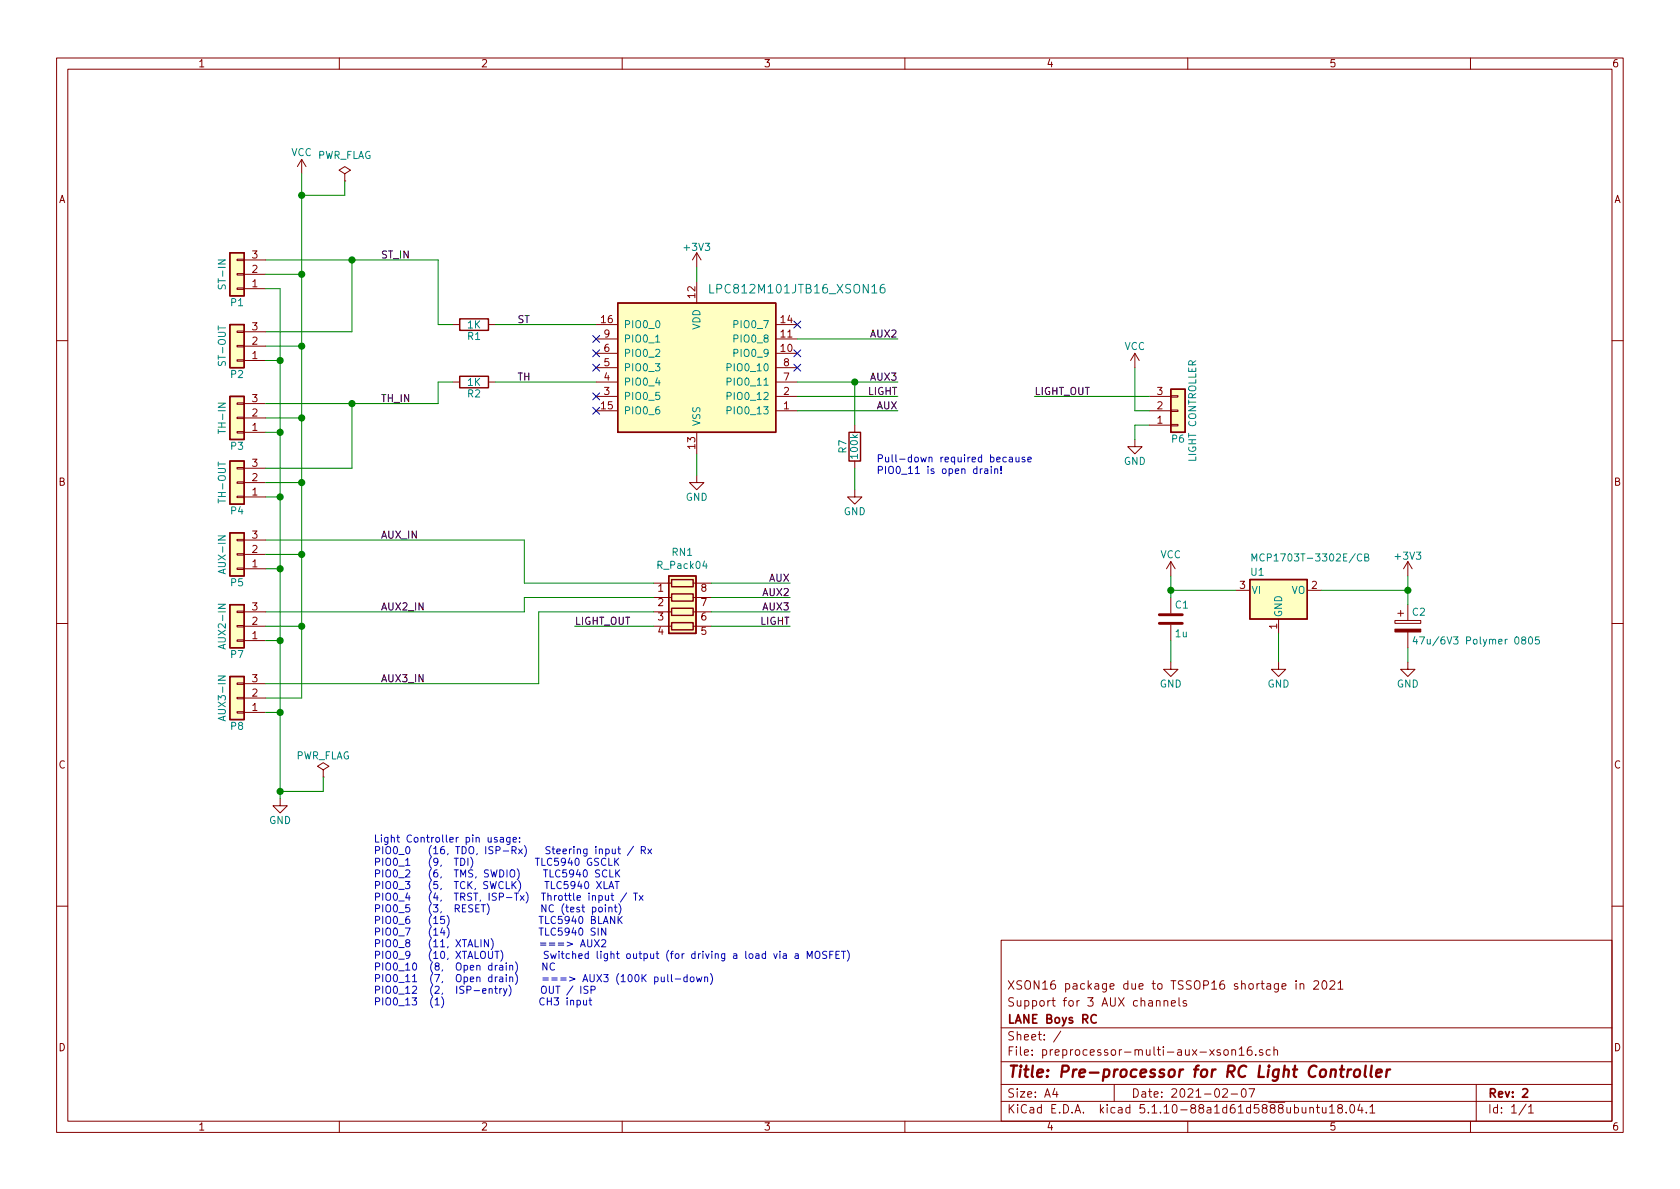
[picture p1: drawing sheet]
EESchema Schematic File Version 4
EELAYER 30 0
EELAYER END
$Descr A4 11693 8268
encoding utf-8
Sheet 1 1
Title "Pre-processor for RC Light Controller"
Date "2021-02-07"
Rev "2"
Comp "LANE Boys RC"
Comment1 "Support for 3 AUX channels"
Comment2 "XSON16 package due to TSSOP16 shortage in 2021"
Comment3 ""
Comment4 ""
$EndDescr
$Comp
L MCU_NXP_LPC:LPC812M101JTB16 U2
U 1 1
P 4850 2550
F 0 "U2" H 4750 2650 10  0001 C CNN
F 1 "LPC812M101JTB16_XSON16" H 5550 3100 60  0000 C CNN
F 2 "Package_SON:NXP_XSON-16" H 4750 2650 60  0001 C CNN
F 3 "" H 4750 2650 60  0000 C CNN
	1    4850 2550
	1    0    0    -1  
$EndComp
$Comp
L Regulator_Linear:MCP1703A-3302_SOT23 U1
U 1 1
P 8900 4100
F 0 "U1" H 8700 4200 50  0000 L BNN
F 1 "MCP1703T-3302E/CB" H 8700 4300 50  0000 L BNN
F 2 "Package_TO_SOT_SMD:SOT-23W" H 9050 3650 30  0001 C CNN
F 3 "" H 8900 4100 60  0000 C CNN
	1    8900 4100
	1    0    0    -1  
$EndComp
$Comp
L Connector_Generic:Conn_01x03 P1
U 1 1
P 1650 1900
F 0 "P1" H 1650 2100 50  0000 C CNN
F 1 "ST-IN" V 1750 1900 50  0000 C CNN
F 2 "Connector_PinHeader_2.54mm:PinHeader_1x03_P2.54mm_Vertical" H 1650 1900 50  0001 C CNN
F 3 "" H 1650 1900 50  0000 C CNN
	1    1650 1900
	-1   0    0    1   
$EndComp
$Comp
L Connector_Generic:Conn_01x03 P2
U 1 1
P 1650 2400
F 0 "P2" H 1650 2600 50  0000 C CNN
F 1 "ST-OUT" V 1750 2400 50  0000 C CNN
F 2 "Connector_PinHeader_2.54mm:PinHeader_1x03_P2.54mm_Vertical" H 1650 2400 50  0001 C CNN
F 3 "" H 1650 2400 50  0000 C CNN
	1    1650 2400
	-1   0    0    1   
$EndComp
$Comp
L Connector_Generic:Conn_01x03 P3
U 1 1
P 1650 2900
F 0 "P3" H 1650 3100 50  0000 C CNN
F 1 "TH-IN" V 1750 2900 50  0000 C CNN
F 2 "Connector_PinHeader_2.54mm:PinHeader_1x03_P2.54mm_Vertical" H 1650 2900 50  0001 C CNN
F 3 "" H 1650 2900 50  0000 C CNN
	1    1650 2900
	-1   0    0    1   
$EndComp
$Comp
L Connector_Generic:Conn_01x03 P4
U 1 1
P 1650 3350
F 0 "P4" H 1650 3550 50  0000 C CNN
F 1 "TH-OUT" V 1750 3350 50  0000 C CNN
F 2 "Connector_PinHeader_2.54mm:PinHeader_1x03_P2.54mm_Vertical" H 1650 3350 50  0001 C CNN
F 3 "" H 1650 3350 50  0000 C CNN
	1    1650 3350
	-1   0    0    1   
$EndComp
$Comp
L Connector_Generic:Conn_01x03 P5
U 1 1
P 1650 3850
F 0 "P5" H 1650 4050 50  0000 C CNN
F 1 "AUX-IN" V 1750 3850 50  0000 C CNN
F 2 "Connector_PinHeader_2.54mm:PinHeader_1x03_P2.54mm_Vertical" H 1650 3850 50  0001 C CNN
F 3 "" H 1650 3850 50  0000 C CNN
	1    1650 3850
	-1   0    0    1   
$EndComp
$Comp
L Connector_Generic:Conn_01x03 P6
U 1 1
P 8200 2850
F 0 "P6" H 8200 3050 50  0000 C CNN
F 1 "LIGHT CONTROLLER" V 8300 2850 50  0000 C CNN
F 2 "Connector_PinHeader_2.54mm:PinHeader_1x03_P2.54mm_Vertical" H 8200 2850 50  0001 C CNN
F 3 "" H 8200 2850 50  0000 C CNN
	1    8200 2850
	1    0    0    1   
$EndComp
$Comp
L power:GND #PWR01
U 1 1
P 1950 5550
F 0 "#PWR01" H 1950 5300 50  0001 C CNN
F 1 "GND" H 1950 5400 50  0000 C CNN
F 2 "" H 1950 5550 50  0000 C CNN
F 3 "" H 1950 5550 50  0000 C CNN
	1    1950 5550
	1    0    0    -1  
$EndComp
$Comp
L power:GND #PWR02
U 1 1
P 8150 4600
F 0 "#PWR02" H 8150 4350 50  0001 C CNN
F 1 "GND" H 8150 4450 50  0000 C CNN
F 2 "" H 8150 4600 50  0000 C CNN
F 3 "" H 8150 4600 50  0000 C CNN
	1    8150 4600
	1    0    0    -1  
$EndComp
$Comp
L power:GND #PWR03
U 1 1
P 4850 3300
F 0 "#PWR03" H 4850 3050 50  0001 C CNN
F 1 "GND" H 4850 3150 50  0000 C CNN
F 2 "" H 4850 3300 50  0000 C CNN
F 3 "" H 4850 3300 50  0000 C CNN
	1    4850 3300
	1    0    0    -1  
$EndComp
$Comp
L power:+3V3 #PWR04
U 1 1
P 4850 1850
F 0 "#PWR04" H 4850 1700 50  0001 C CNN
F 1 "+3V3" H 4850 1990 50  0000 C CNN
F 2 "" H 4850 1850 50  0000 C CNN
F 3 "" H 4850 1850 50  0000 C CNN
	1    4850 1850
	1    0    0    -1  
$EndComp
$Comp
L power:VCC #PWR05
U 1 1
P 2100 1200
F 0 "#PWR05" H 2100 1050 50  0001 C CNN
F 1 "VCC" H 2100 1350 50  0000 C CNN
F 2 "" H 2100 1200 50  0000 C CNN
F 3 "" H 2100 1200 50  0000 C CNN
	1    2100 1200
	1    0    0    -1  
$EndComp
$Comp
L power:VCC #PWR06
U 1 1
P 8150 4000
F 0 "#PWR06" H 8150 3850 50  0001 C CNN
F 1 "VCC" H 8150 4150 50  0000 C CNN
F 2 "" H 8150 4000 50  0000 C CNN
F 3 "" H 8150 4000 50  0000 C CNN
	1    8150 4000
	1    0    0    -1  
$EndComp
$Comp
L Device:C C1
U 1 1
P 8150 4300
F 0 "C1" H 8175 4400 50  0000 L CNN
F 1 "1u" H 8175 4200 50  0000 L CNN
F 2 "Capacitor_SMD:C_0805_2012Metric_Pad1.15x1.40mm_HandSolder" H 8188 4150 50  0001 C CNN
F 3 "" H 8150 4300 50  0000 C CNN
	1    8150 4300
	1    0    0    -1  
$EndComp
$Comp
L power:GND #PWR07
U 1 1
P 8900 4600
F 0 "#PWR07" H 8900 4350 50  0001 C CNN
F 1 "GND" H 8900 4450 50  0000 C CNN
F 2 "" H 8900 4600 50  0000 C CNN
F 3 "" H 8900 4600 50  0000 C CNN
	1    8900 4600
	1    0    0    -1  
$EndComp
Wire Wire Line
	8150 4000 8150 4100
Wire Wire Line
	8150 4450 8150 4600
Connection ~ 8150 4100
$Comp
L Device:CP C2
U 1 1
P 9800 4350
F 0 "C2" H 9825 4450 50  0000 L CNN
F 1 "47u/6V3 Polymer 0805" H 9825 4250 50  0000 L CNN
F 2 "Capacitor_SMD:C_0805_2012Metric_Pad1.15x1.40mm_HandSolder" H 9838 4200 50  0001 C CNN
F 3 "" H 9800 4350 50  0000 C CNN
	1    9800 4350
	1    0    0    -1  
$EndComp
$Comp
L power:+3V3 #PWR08
U 1 1
P 9800 4000
F 0 "#PWR08" H 9800 3850 50  0001 C CNN
F 1 "+3V3" H 9800 4140 50  0000 C CNN
F 2 "" H 9800 4000 50  0000 C CNN
F 3 "" H 9800 4000 50  0000 C CNN
	1    9800 4000
	1    0    0    -1  
$EndComp
$Comp
L power:GND #PWR09
U 1 1
P 9800 4600
F 0 "#PWR09" H 9800 4350 50  0001 C CNN
F 1 "GND" H 9800 4450 50  0000 C CNN
F 2 "" H 9800 4600 50  0000 C CNN
F 3 "" H 9800 4600 50  0000 C CNN
	1    9800 4600
	1    0    0    -1  
$EndComp
Wire Wire Line
	9800 4500 9800 4600
Wire Wire Line
	9800 4000 9800 4100
Connection ~ 9800 4100
Wire Wire Line
	4850 1850 4850 1950
Wire Wire Line
	2100 1900 1850 1900
Wire Wire Line
	2100 1200 2100 1350
Wire Wire Line
	2100 2400 1850 2400
Connection ~ 2100 1900
Wire Wire Line
	2100 2900 1850 2900
Connection ~ 2100 2400
Wire Wire Line
	2100 3350 1850 3350
Connection ~ 2100 2900
Wire Wire Line
	2100 3850 1850 3850
Connection ~ 2100 3350
Wire Wire Line
	1950 3950 1850 3950
Wire Wire Line
	1950 2000 1950 2500
Wire Wire Line
	1850 3450 1950 3450
Connection ~ 1950 3950
Wire Wire Line
	1850 3000 1950 3000
Connection ~ 1950 3450
Wire Wire Line
	1850 2500 1950 2500
Connection ~ 1950 3000
Wire Wire Line
	1850 2000 1950 2000
Connection ~ 1950 2500
$Comp
L power:VCC #PWR010
U 1 1
P 7900 2550
F 0 "#PWR010" H 7900 2400 50  0001 C CNN
F 1 "VCC" H 7900 2700 50  0000 C CNN
F 2 "" H 7900 2550 50  0000 C CNN
F 3 "" H 7900 2550 50  0000 C CNN
	1    7900 2550
	1    0    0    -1  
$EndComp
$Comp
L power:GND #PWR011
U 1 1
P 7900 3050
F 0 "#PWR011" H 7900 2800 50  0001 C CNN
F 1 "GND" H 7900 2900 50  0000 C CNN
F 2 "" H 7900 3050 50  0000 C CNN
F 3 "" H 7900 3050 50  0000 C CNN
	1    7900 3050
	1    0    0    -1  
$EndComp
Wire Wire Line
	8000 2850 7900 2850
Wire Wire Line
	7900 2850 7900 2550
Wire Wire Line
	8000 2950 7900 2950
Wire Wire Line
	7900 2950 7900 3050
Wire Wire Line
	1850 1800 2450 1800
Wire Wire Line
	3050 1800 3050 2250
Wire Wire Line
	1850 2800 2450 2800
Wire Wire Line
	3050 2800 3050 2650
Wire Wire Line
	7200 2750 8000 2750
NoConn ~ 5550 2450
NoConn ~ 5550 2250
NoConn ~ 4150 2350
NoConn ~ 4150 2450
NoConn ~ 4150 2550
NoConn ~ 4150 2750
NoConn ~ 4150 2850
Wire Wire Line
	1850 2300 2450 2300
Wire Wire Line
	2450 2300 2450 1800
Connection ~ 2450 1800
Wire Wire Line
	1850 3250 2450 3250
Wire Wire Line
	2450 3250 2450 2800
Connection ~ 2450 2800
$Comp
L power:PWR_FLAG #FLG012
U 1 1
P 2400 1250
F 0 "#FLG012" H 2400 1345 50  0001 C CNN
F 1 "PWR_FLAG" H 2400 1430 50  0000 C CNN
F 2 "" H 2400 1250 50  0000 C CNN
F 3 "" H 2400 1250 50  0000 C CNN
	1    2400 1250
	1    0    0    -1  
$EndComp
Wire Wire Line
	2400 1250 2400 1350
Wire Wire Line
	2400 1350 2100 1350
Connection ~ 2100 1350
Text Label 2650 3750 0    50   ~ 0
AUX_IN
Text Label 2650 2800 0    50   ~ 0
TH_IN
Text Label 2650 1800 0    50   ~ 0
ST_IN
Text Label 7200 2750 0    50   ~ 0
LIGHT_OUT
$Comp
L Device:R R1
U 1 1
P 3300 2250
F 0 "R1" V 3380 2250 50  0000 C CNN
F 1 "1K" V 3300 2250 50  0000 C CNN
F 2 "Resistor_SMD:R_0603_1608Metric_Pad1.05x0.95mm_HandSolder" V 3230 2250 50  0001 C CNN
F 3 "" H 3300 2250 50  0001 C CNN
	1    3300 2250
	0    1    1    0   
$EndComp
$Comp
L Device:R R2
U 1 1
P 3300 2650
F 0 "R2" V 3380 2650 50  0000 C CNN
F 1 "1K" V 3300 2650 50  0000 C CNN
F 2 "Resistor_SMD:R_0603_1608Metric_Pad1.05x0.95mm_HandSolder" V 3230 2650 50  0001 C CNN
F 3 "" H 3300 2650 50  0001 C CNN
	1    3300 2650
	0    1    1    0   
$EndComp
Wire Wire Line
	3050 2250 3150 2250
Wire Wire Line
	3050 2650 3150 2650
$Comp
L power:PWR_FLAG #FLG013
U 1 1
P 2250 5400
F 0 "#FLG013" H 2250 5475 50  0001 C CNN
F 1 "PWR_FLAG" H 2250 5550 50  0000 C CNN
F 2 "" H 2250 5400 50  0001 C CNN
F 3 "" H 2250 5400 50  0001 C CNN
	1    2250 5400
	1    0    0    -1  
$EndComp
Wire Wire Line
	2250 5400 2250 5500
Wire Wire Line
	2250 5500 1950 5500
Connection ~ 1950 5500
Wire Wire Line
	8150 4100 8150 4150
Wire Wire Line
	9800 4100 9800 4200
Wire Wire Line
	2100 1900 2100 2400
Wire Wire Line
	2100 2400 2100 2900
Wire Wire Line
	2100 2900 2100 3350
Wire Wire Line
	2100 3350 2100 3850
Wire Wire Line
	1950 3450 1950 3950
Wire Wire Line
	1950 3000 1950 3450
Wire Wire Line
	1950 2500 1950 3000
Wire Wire Line
	2450 1800 3050 1800
Wire Wire Line
	2450 2800 3050 2800
Wire Wire Line
	2100 1350 2100 1900
Wire Wire Line
	1950 5500 1950 5550
$Comp
L Connector_Generic:Conn_01x03 P7
U 1 1
P 1650 4350
F 0 "P7" H 1650 4550 50  0000 C CNN
F 1 "AUX2-IN" V 1750 4350 50  0000 C CNN
F 2 "Connector_PinHeader_2.54mm:PinHeader_1x03_P2.54mm_Vertical" H 1650 4350 50  0001 C CNN
F 3 "" H 1650 4350 50  0000 C CNN
	1    1650 4350
	-1   0    0    1   
$EndComp
Wire Wire Line
	2100 4350 1850 4350
Wire Wire Line
	1950 4450 1850 4450
Text Label 2650 4250 0    50   ~ 0
AUX2_IN
Connection ~ 2100 3850
$Comp
L Connector_Generic:Conn_01x03 P8
U 1 1
P 1650 4850
F 0 "P8" H 1650 5050 50  0000 C CNN
F 1 "AUX3-IN" V 1750 4850 50  0000 C CNN
F 2 "Connector_PinHeader_2.54mm:PinHeader_1x03_P2.54mm_Vertical" H 1650 4850 50  0001 C CNN
F 3 "" H 1650 4850 50  0000 C CNN
	1    1650 4850
	-1   0    0    1   
$EndComp
Wire Wire Line
	2100 4850 1850 4850
Wire Wire Line
	1950 4950 1850 4950
Connection ~ 1950 4950
Text Label 2650 4750 0    50   ~ 0
AUX3_IN
Wire Wire Line
	1950 4950 1950 5500
Wire Wire Line
	1950 3950 1950 4450
Wire Wire Line
	2100 3850 2100 4350
Wire Wire Line
	1950 4450 1950 4950
Connection ~ 1950 4450
Wire Wire Line
	2100 4350 2100 4850
Connection ~ 2100 4350
$Comp
L Device:R R7
U 1 1
P 5950 3100
F 0 "R7" V 6030 3100 50  0000 C CNN
F 1 "100k" V 5950 3100 50  0000 C CNN
F 2 "Resistor_SMD:R_0603_1608Metric_Pad1.05x0.95mm_HandSolder" V 5880 3100 50  0001 C CNN
F 3 "" H 5950 3100 50  0001 C CNN
	1    5950 3100
	-1   0    0    1   
$EndComp
$Comp
L power:GND #PWR012
U 1 1
P 5950 3400
F 0 "#PWR012" H 5950 3150 50  0001 C CNN
F 1 "GND" H 5950 3250 50  0000 C CNN
F 2 "" H 5950 3400 50  0000 C CNN
F 3 "" H 5950 3400 50  0000 C CNN
	1    5950 3400
	1    0    0    -1  
$EndComp
Wire Wire Line
	5950 3250 5950 3400
Text Notes 2600 7000 0    50   ~ 0
Light Controller pin usage:\nPIO0_0   (16, TDO, ISP-Rx)   Steering input / Rx\nPIO0_1   (9,  TDI)           TLC5940 GSCLK\nPIO0_2   (6,  TMS, SWDIO)    TLC5940 SCLK\nPIO0_3   (5,  TCK, SWCLK)    TLC5940 XLAT\nPIO0_4   (4,  TRST, ISP-Tx)  Throttle input / Tx\nPIO0_5   (3,  RESET)         NC (test point)\nPIO0_6   (15)                TLC5940 BLANK\nPIO0_7   (14)                TLC5940 SIN\nPIO0_8   (11, XTALIN)        ===> AUX2\nPIO0_9   (10, XTALOUT)       Switched light output (for driving a load via a MOSFET)\nPIO0_10  (8,  Open drain)    NC\nPIO0_11  (7,  Open drain)    ===> AUX3 (100K pull-down)\nPIO0_12  (2,  ISP-entry)     OUT / ISP\nPIO0_13  (1)                 CH3 input\n
Text Notes 6100 3300 0    50   ~ 0
Pull-down required because \nPIO0_11 is open drain!
Wire Wire Line
	9200 4100 9800 4100
Wire Wire Line
	8150 4100 8600 4100
Wire Wire Line
	8900 4400 8900 4600
Wire Wire Line
	4850 3150 4850 3300
Wire Wire Line
	3450 2650 4150 2650
Wire Wire Line
	6250 2350 5550 2350
NoConn ~ 5550 2550
Wire Wire Line
	5550 2650 5950 2650
Wire Wire Line
	3450 2250 4150 2250
Text Label 6250 2750 2    50   ~ 0
LIGHT
Text Label 3600 2250 0    50   ~ 0
ST
Text Label 3600 2650 0    50   ~ 0
TH
Text Label 6250 2850 2    50   ~ 0
AUX
Text Label 6250 2350 2    50   ~ 0
AUX2
Text Label 6250 2650 2    50   ~ 0
AUX3
$Comp
L Device:R_Pack04 RN1
U 1 1
P 4750 4250
F 0 "RN1" V 4333 4250 50  0000 C CNN
F 1 "R_Pack04" V 4424 4250 50  0000 C CNN
F 2 "Resistor_SMD:R_Array_Convex_4x0603" V 5025 4250 50  0001 C CNN
F 3 "~" H 4750 4250 50  0001 C CNN
	1    4750 4250
	0    1    1    0   
$EndComp
Wire Wire Line
	5950 2650 6250 2650
Connection ~ 5950 2650
Wire Wire Line
	5550 2750 6250 2750
Wire Wire Line
	5950 2650 5950 2950
Wire Wire Line
	5550 2850 6250 2850
Wire Wire Line
	3650 3750 3650 4050
Wire Wire Line
	3650 4050 4550 4050
Wire Wire Line
	1850 3750 3650 3750
Wire Wire Line
	3650 4250 3650 4150
Wire Wire Line
	3650 4150 4550 4150
Wire Wire Line
	1850 4250 3650 4250
Wire Wire Line
	3750 4250 3750 4750
Wire Wire Line
	1850 4750 3750 4750
Wire Wire Line
	3750 4250 4550 4250
Wire Wire Line
	4550 4350 4000 4350
Text Label 5500 4350 2    50   ~ 0
LIGHT
Wire Wire Line
	4950 4350 5500 4350
Text Label 4000 4350 0    50   ~ 0
LIGHT_OUT
Wire Wire Line
	4950 4250 5500 4250
Wire Wire Line
	4950 4150 5500 4150
Wire Wire Line
	4950 4050 5500 4050
Text Label 5500 4050 2    50   ~ 0
AUX
Text Label 5500 4150 2    50   ~ 0
AUX2
Text Label 5500 4250 2    50   ~ 0
AUX3
$EndSCHEMATC
